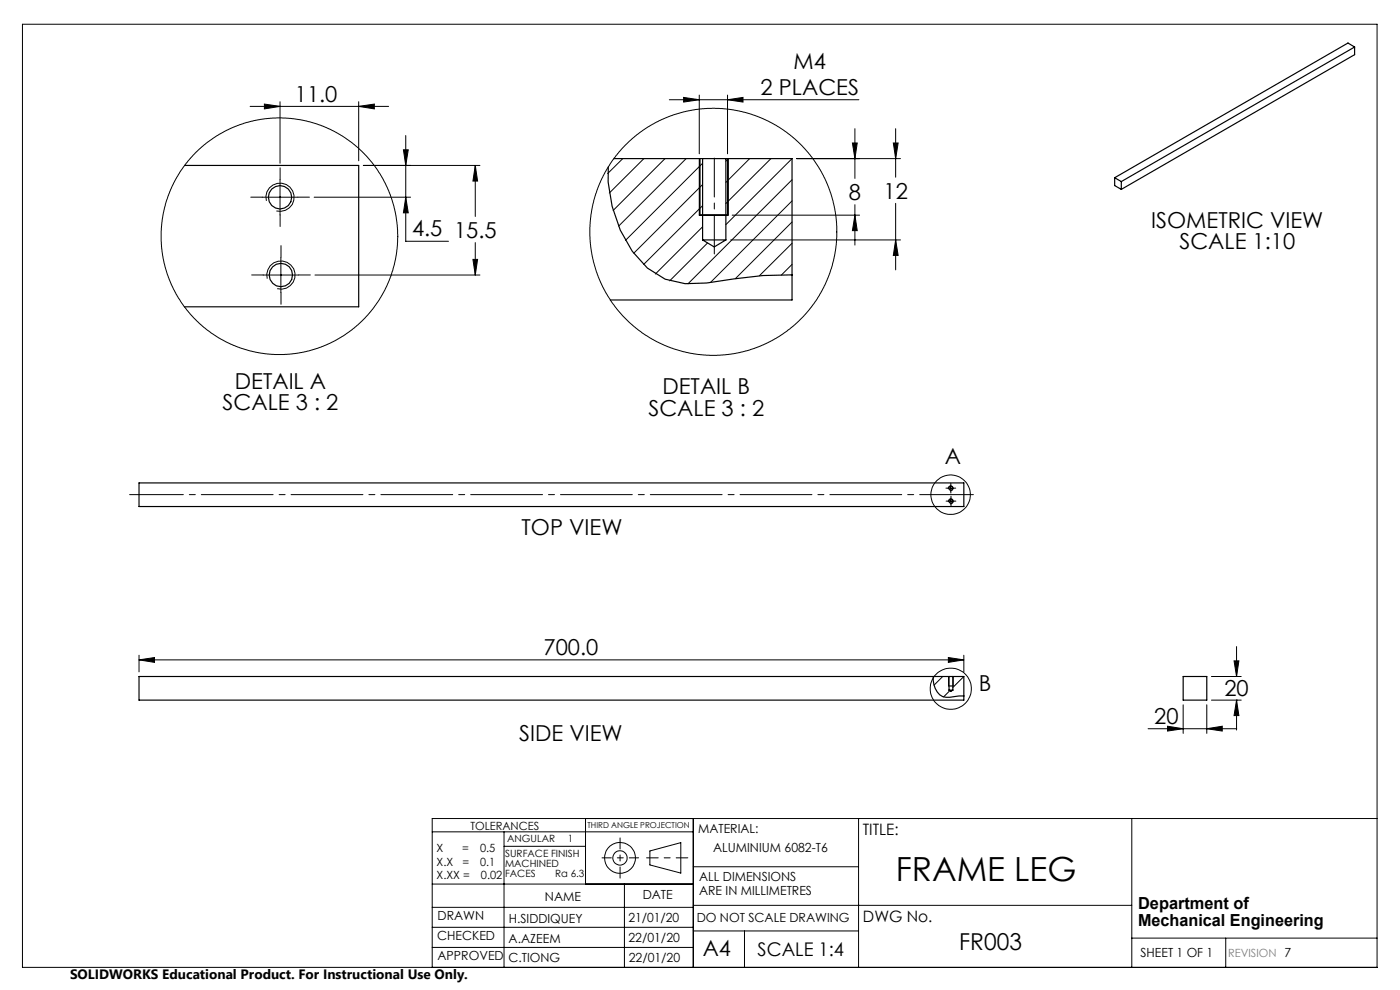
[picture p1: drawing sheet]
<svg xmlns="http://www.w3.org/2000/svg" width="297mm" height="210mm" viewBox="0 0 297 210" stroke-linecap="round" stroke-linejoin="round" font-family="sans-serif">
<g fill="none" stroke="#000" stroke-width=".21">
<path d="M4.8 5.1h287.3v200.1h-287.3zM53.1 22.6h29.3M56.1 22.1l3.3 .5-3.3 .5zM59.4 21.6v13M59.4 38.1v7.5M76.1 22.6l3.3-.5v1zM76.1 21.6v12.5M77.1 35.1h24.7M85.6 31.8h1l-.5 3.3zM86.1 28.7v22.5h9M100.8 35.1l.5 3.3h-1zM100.8 35.1v10.8"/>
<path d="M132.1 33.6l-3.2 3.2M136.6 33.6l-7.3 7.3M141.1 33.6l-11 11.1M142 21.2h40.2M145 20.7l3.3 .5-3.3 .5zM145.6 33.6l-14.4 14.4M148.3 20.2v12.4M148.3 33.6v12M148.5 33.6v12M149 34.6l-16.3 16.4M149 39.1l-14.6 14.6M154.3 21.2l3.3-.5v1z"/>
<path d="M154.3 20.2v12.4M154.3 33.6v12M154.5 33.6v12M154.6 33.6l-.6 .6M159 33.6l-5 5.1M163.5 33.6l-9.5 9.6M168 33.6l-14 14.1M168 38.1l-22.1 22.1M169 33.6h22M180.8 30.3h1.1l-.5 3.3zM181.4 27.3v10.5M189.5 30.3h1l-.5 3.3z"/>
<path d="M190 27.3v10.3M55.7 41.8h7.4M55.8 58.3h7.6M56.5 42.6a3 3 0 0 1 2.7-3.7 3 3 0 0 1 3.2 3.2 3 3 0 0 1-3.8 2.7M56.7 59.1a2.99 2.99 0 0 1 2.6-3.7 2.99 2.99 0 0 1 3.3 3.2 2.99 2.99 0 0 1-3.8 2.6M59.6 54.6v7.5M66.6 41.8h20.5M66.8 58.3h35M86.1 41.8l.5 3.3h-1zM100.3 55h1l-.5 3.3zM100.8 51.5v6.8M149 43.6l-12.5 12.5"/>
<path d="M149 48.1l-10 10M150.1 51.5l-8 8.1M155 50.9h36M155.3 45.6h27.1M168 42.6l-17.3 17.3M168 47.1l-12 12M168 51.6l-6.9 6.9M168 56.1l-2.2 2.2M181.4 45.6l.5 3.3h-1.1zM181.4 43.4v8.6M190 50.9l.5 3.3h-1zM190 43.1v14.1"/>
<path d="M201.1 103.6h1.2M201.1 106.3h1.3M201.2 103.7a.5 .5 0 0 1 .5-.6 .5 .5 0 0 1 .5 .5 .5 .5 0 0 1-.6 .5M201.3 106.5a.5 .5 0 0 1 .4-.7 .5 .5 0 0 1 .5 .6 .5 .5 0 0 1-.6 .4M201.7 102.9v1.3M201.7 105.7v1.3M29.5 140l3.3-.5v1zM29.5 139v3.5M29.5 140h175M201.2 139.5l3.3 .5-3.3 .5zM204.5 139v3.5M262.3 137.2v6.3"/>
<path d="M200 143.5l-1.8 1.8M201.2 143.5v2M201.5 146.5l-1.3 1.3M202.2 143.5v2M204.5 143.5l-2.4 2.3M243.6 154.6h18.8M247.7 154l3.3 .6-3.3 .5zM251 149.5v6.1M256 154.6l3.3-.6v1.1zM256 149.5v6.1M257 143.5h6.3M257 148.5h6.3"/>
<path d="M261.8 140.2h1l-.5 3.3zM262.3 148.5l.5 3.3h-1zM262.3 143.5h.1M262.3 148.5h.1M262.3 148.5v6.4M91.7 176.5h55.4M106.9 176.5v28.7M106.9 179.5h17.3M124.2 173.6v13.9M147.1 173.6v31.6M182.1 173.6v31.6M240.1 173.6v31.6"/>
<path d="M292.1 173.6h-200.4v31.6M91.7 196.7h55.4M91.7 192.5h55.4M91.7 187.5h55.4M132.5 187.5v17.7M137.9 180.5l6.5-1.8v6.5l-6.5-1.7zM147.1 183.9h35M147.1 197.5h35M147.1 192h93M157.9 197.5v7.7M240.1 199h52M260 199v6.2"/>
<path d="M91.7 201h55.4"/>
<circle cx="59.3" cy="50.1" r="25.1"/>
<circle cx="151.3" cy="49.2" r="26.2"/>
<circle cx="201.7" cy="104.9" r="4.2"/>
<circle cx="201.7" cy="146.1" r="4.4"/>
<circle cx="131.5" cy="182" r="1.52"/>
<circle cx="131.5" cy="182" r="3.3"/>
</g>
<path d="M145.9 182h-8.7" fill="none" stroke="#000" stroke-width=".21" stroke-dasharray="15.2 1.3 1.3 1.3" stroke-dashoffset="12.8"/>
<path d="M131.5 177.7v8.6" fill="none" stroke="#000" stroke-width=".21" stroke-dasharray="15.2 1.3 1.3 1.3" stroke-dashoffset="12.9"/>
<path d="M127.7 182h7.8" fill="none" stroke="#000" stroke-width=".21" stroke-dasharray="15.2 1.3 1.3 1.3" stroke-dashoffset="13.3"/>
<path d="M27.5 104.9h179" fill="none" stroke="#000" stroke-width=".21" stroke-dasharray="15.2 1.3 1.3 1.3" stroke-dashoffset="3.8"/>
<g fill="none" stroke="#000" stroke-width=".21" stroke-dasharray="15.2 1.3 1.3 1.3">
<path d="M59.4 38.1v-2.5M55.7 41.8h-2.5M55.9 58.3h-2.5M59.4 45.6v2.5M59.6 54.6v-2.5M63.2 41.8h2.4M63.4 58.3h2.4M59.6 62.1v2.5M201.1 103.5h-.4M201.1 106.3h-.4M201.7 104.2v.4M201.7 102.9v-.4"/>
<path d="M201.7 106.9v.4M201.7 105.7v-.4M202.3 103.5h.5M202.4 106.3h.4"/>
</g>
<g fill="none" stroke="#000" stroke-width=".25">
<path d="M287.4 10v1.6l-49.5 28.6M287.4 10l-49.5 28.5M287.4 10l-1.4-.9-49.5 28.6M39.2 35.1h36.9v30h-37M129 35.4a29.2 29.2 0 0 0 5.1 17.9l3.2 3.6 3.8 2.3 4.2 1 4.6-.2 12-1.6 6.1-.1M130.2 33.6h18.8M149 33.6h5M149 33.6v17.3M154 33.6h14v30h-38.5M154 33.6v17.3M236.5 37.7l1.4 .8M236.5 37.7v1.7l1.4 .8"/>
<path d="M237.9 38.5v1.7M148.3 45.6h6.2M149 50.9h5M149 50.9l2.5 1.5 2.5-1.5M29.5 102.4h175v5h-175zM198 143.5a4.3 4.3 0 0 0 2 4.3 7.4 7.4 0 0 0 3.4-.2h1.1M201.2 145.5h1M201.3 146.4h.8M201.3 143.5h.8M201.3 143.5h-171.8v5h175v-5h-2.4M201.3 143.5v2.9M201.3 146.4l.4 .2 .4-.2"/>
<path d="M202.1 143.5v2.9M251 143.5h5v5h-5z"/>
<circle cx="59.4" cy="41.8" r="2.48"/>
<circle cx="59.6" cy="58.4" r="2.48"/>
<circle cx="201.7" cy="103.6" r=".41"/>
<circle cx="201.7" cy="106.3" r=".41"/>
</g>
<path d="M151.5 53.9v-20.4" fill="none" stroke="#000" stroke-width=".21" stroke-dasharray="15.2 1.3 1.3 1.3" stroke-dashoffset="7"/>
<g fill="#000">
<path d="M76.1 22.6l3.3-.5v1zM56.1 22.1l3.3 .5-3.3 .5z"/>
<path d="M201.2 139.5l3.3 .5-3.3 .5zM29.5 140l3.3-.5v1zM154.3 21.2l3.3-.5v1zM145 20.7l3.3 .5-3.3 .5z"/>
<path d="M256 154.6l3.3-.6v1.1zM247.7 154l3.3 .6-3.3 .5z"/>
<path d="M261.8 140.2h1l-.5 3.3zM262.3 148.5l.5 3.3h-1zM86.1 41.8l.5 3.3h-1zM85.6 31.8h1l-.5 3.3zM100.8 35.1l.5 3.3h-1zM100.3 55h1l-.5 3.3zM181.4 45.6l.5 3.3h-1.1zM180.8 30.3h1.1l-.5 3.3zM189.5 30.3h1l-.5 3.3zM190 50.9l.5 3.3h-1z"/>
</g>
<text font-size="7.1" x="190" y="186.9">FRAME LEG</text>
<text font-size="4.9" x="203.5" y="201.5">FR003</text>
<g font-size="4.7">
<text x="168.4" y="14.6">M4</text>
<text x="62.5" y="21.6">11.0</text>
<text x="161.4" y="20.1">2 PLACES</text>
<text x="180.1" y="42.4">8</text>
<text x="187.5" y="42.1">12</text>
<text x="87.4" y="50.1">4.5 15.5</text>
<text x="244.2" y="48.3">ISOMETRIC VIEW</text>
<text x="250.2" y="52.8">SCALE 1:10</text>
<text x="49.8" y="82.4">DETAIL A</text>
<text x="140.5" y="83.6">DETAIL B</text>
<text x="47.2" y="87">SCALE 3 : 2</text>
<text x="137.6" y="88.2">SCALE 3 : 2</text>
<text x="200.4" y="98.4">A</text>
<text x="110.6" y="113.6">TOP VIEW</text>
<text x="115.3" y="139">700.0</text>
<text x="207.7" y="146.6">B</text>
<text x="259.7" y="147.7">20</text>
<text x="244.9" y="153.5">20</text>
<text x="110.2" y="157.2">SIDE VIEW</text>
<text x="149.1" y="202.9">A4</text>
</g>
<text font-size="4" x="160.7" y="202.8">SCALE 1:4</text>
<g font-size="3.5">
<text x="241.4" y="192.8">Department of</text>
<text x="241.4" y="196.3">Mechanical Engineering</text>
</g>
<g font-size="3.3">
<text x="183" y="177.2">TITLE:</text>
<text x="183.1" y="195.7">DWG No.</text>
</g>
<text font-size="2.9" x="14.9" y="207.6">SOLIDWORKS Educational Product. For Instructional Use Only.</text>
<g font-size="2.7">
<text x="148.1" y="176.7">MATERIAL:</text>
<text x="151.3" y="180.8">ALUMINIUM 6082-T6</text>
<text x="115.6" y="191">NAME</text>
<text x="136.3" y="190.8">DATE</text>
<text x="148.3" y="186.8">ALL DIMENSIONS</text>
<text x="148.3" y="189.8">ARE IN MILLIMETRES</text>
<text x="92.8" y="195.2">DRAWN</text>
<text x="107.9" y="195.7">H.SIDDIQUEY</text>
<text x="133.3" y="195.6">21/01/20</text>
<text x="147.8" y="195.7">DO NOT SCALE DRAWING</text>
<text x="92.8" y="199.3">CHECKED</text>
<text x="92.8" y="203.6">APPROVED</text>
<text x="107.9" y="199.9">A.AZEEM</text>
<text x="133.3" y="199.8">22/01/20</text>
<text x="242" y="203">SHEET 1 OF 1</text>
<text x="107.9" y="204.1">C.TIONG</text>
<text x="133.4" y="204">22/01/20</text>
</g>
<g font-size="2.4">
<text x="99.8" y="176">TOLERANCES</text>
<text x="92.6" y="180.8">X</text>
<text x="92.6" y="183.6">X.X</text>
<text x="98" y="180.8">=</text>
<text x="98.1" y="183.6">=</text>
<text x="101.8" y="180.8">0.5</text>
<text x="101.9" y="183.6">0.1</text>
<text x="92.6" y="186.4">X.XX =</text>
<text x="102" y="186.4">0.02</text>
</g>
<text font-size="2.4" fill="#808080" x="260.6" y="203">REVISION 7</text>
<g font-size="2.1">
<text x="107.6" y="178.6">ANGULAR</text>
<text x="120.5" y="178.6">1</text>
<text x="107.2" y="181.8">SURFACE FINISH</text>
<text x="107.2" y="183.9">MACHINED</text>
<text x="107.2" y="186">FACES</text>
<text x="117.8" y="186">Ra 6.3</text>
</g>
<text font-size="1.7" x="124.6" y="175.7">THIRD ANGLE PROJECTION</text>
</svg>
